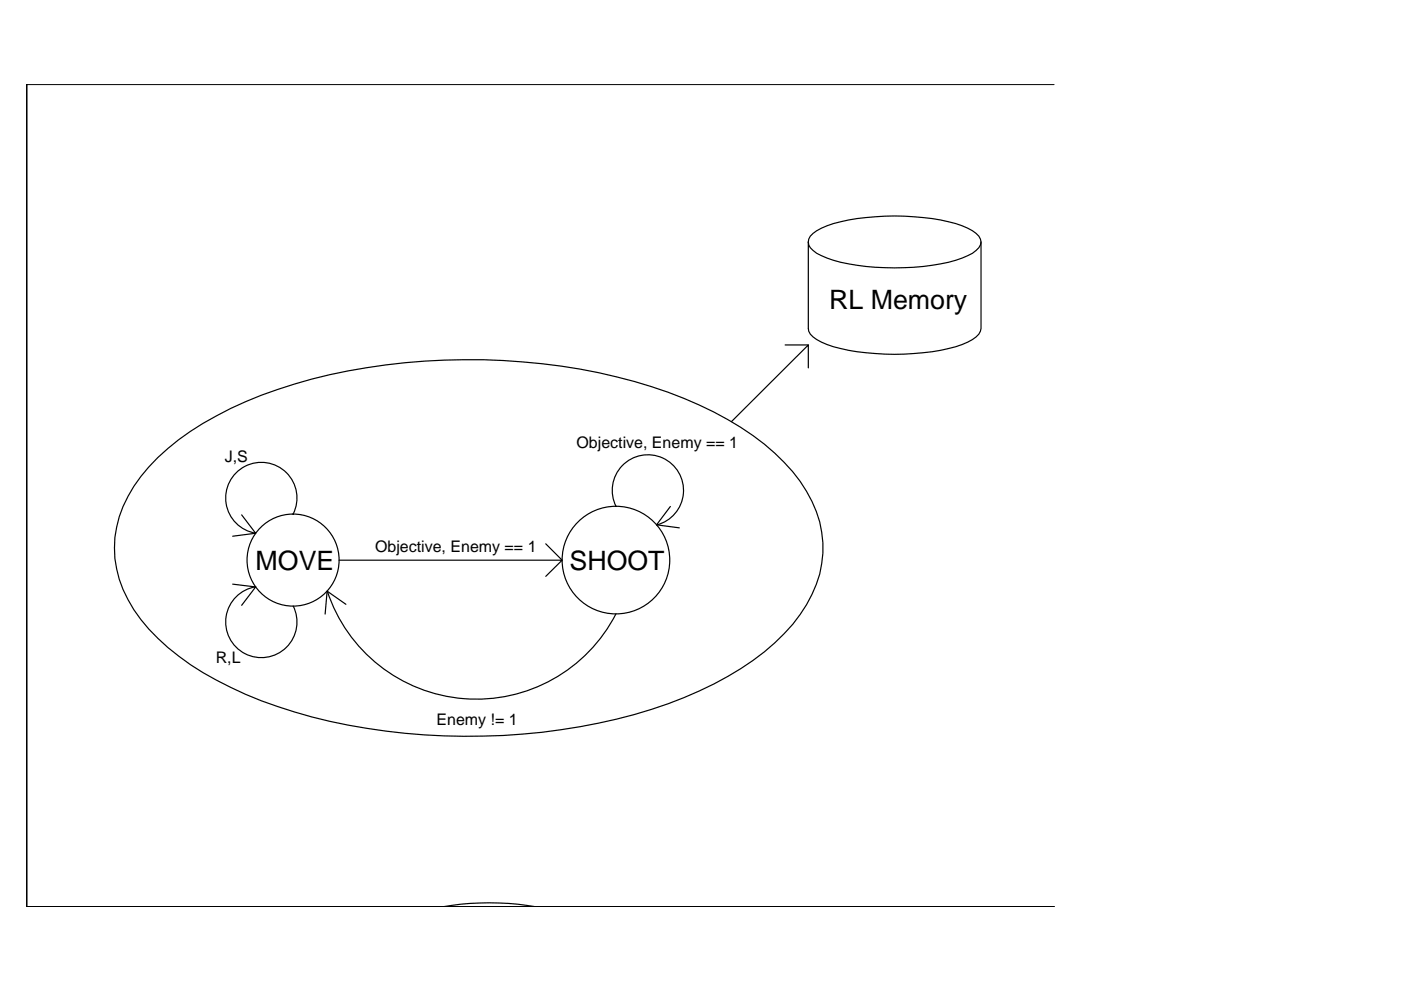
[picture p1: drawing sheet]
<svg xmlns="http://www.w3.org/2000/svg" width="297mm" height="210mm" viewBox="0 0 297 210" stroke-linecap="round" stroke-linejoin="round" font-family="sans-serif">
<!-- layer: 0 -->
<g fill="none" stroke="#000" stroke-width=".25">
<path d="M5.6 17.9v174.4h217.9h-217.9zM171.4 51.3a2.89 2.89 0 0 1 1.8-2.4 29.8 29.8 0 0 1 12.4-2.9 48.8 48.8 0 0 1 18.4 1.9 6.8 6.8 0 0 1 3.9 2.8 2.09 2.09 0 0 1-1 2.4 19 19 0 0 1-9.3 3.1 54.5 54.5 0 0 1-20.9-1 11.1 11.1 0 0 1-4.9-2.7l-.3-.6-.1-.6v18.3a2.89 2.89 0 0 0 1.8 2.4 29.8 29.8 0 0 0 12.4 3 48.8 48.8 0 0 0 18.4-1.9 6.8 6.8 0 0 0 3.9-2.9l.1-.6v-18.3M166.5 73.1h4.9M171.4 78v-4.9l-16.3 16.3M33.5 97a66.6 66.6 0 0 1 25.4-14.4 133 133 0 0 1 60.1-5 101.4 101.4 0 0 1 35.3 11.4 44.6 44.6 0 0 1 16.7 15.2 22.4 22.4 0 0 1 0 24 44.6 44.6 0 0 1-16.7 15.2 100.2 100.2 0 0 1-35.3 11.3 134.3 134.3 0 0 1-56.6-3.8 79 79 0 0 1-24.5-11.8 33.8 33.8 0 0 1-12.6-16.3 22.5 22.5 0 0 1 3.1-19.7l3.2-4.1zM51.2 109.2l3 3.9-4.9 .6M62.2 109a7.6 7.6 0 0 0-4.1-10.5 7.6 7.6 0 0 0-10 5.1 7.6 7.6 0 0 0 6.1 9.4M71.9 118.8h47.3l-3.5 3.4M115.7 115.3l3.5 3.5M130.6 107.4a7.6 7.6 0 0 1 3.9-10.4 7.6 7.6 0 0 1 10 4.6 7.6 7.6 0 0 1-5.3 9.7M142.1 107.4l-2.9 3.9 4.8 .6M49.3 123.9l4.9 .5-3 3.9"/>
<path d="M54.2 124.4a7.6 7.6 0 0 0-6.1 9.4 7.6 7.6 0 0 0 10 5.1 7.6 7.6 0 0 0 4.1-10.4M69.4 125.3a33.3 33.3 0 0 0 29 22.8 33.3 33.3 0 0 0 32.2-18M73.3 128.1l-3.9-2.8-.5 4.9M94.1 192.2a58.1 58.1 0 0 1 19.3 0"/>
<circle cx="62.1" cy="118.8" r="9.8"/>
<circle cx="130.6" cy="118.8" r="11.4"/>
</g>
<path d="M5.6 17.9v174.3M223.5 17.9h-217.9v174.4h217.9" fill="none" stroke="#000" stroke-width=".21"/>
<g font-size="5.7">
<text x="175.8" y="65.6">RL Memory</text>
<text x="54.2" y="120.9">MOVE</text>
<text x="120.7" y="120.9">SHOOT</text>
</g>
<g font-size="3.4">
<text x="122.2" y="94.9">Objective, Enemy == 1</text>
<text x="47.7" y="97.9">J,S</text>
<text x="79.5" y="117">Objective, Enemy == 1</text>
<text x="45.7" y="140.7">R,L</text>
<text x="92.6" y="153.6">Enemy != 1</text>
</g>
</svg>
